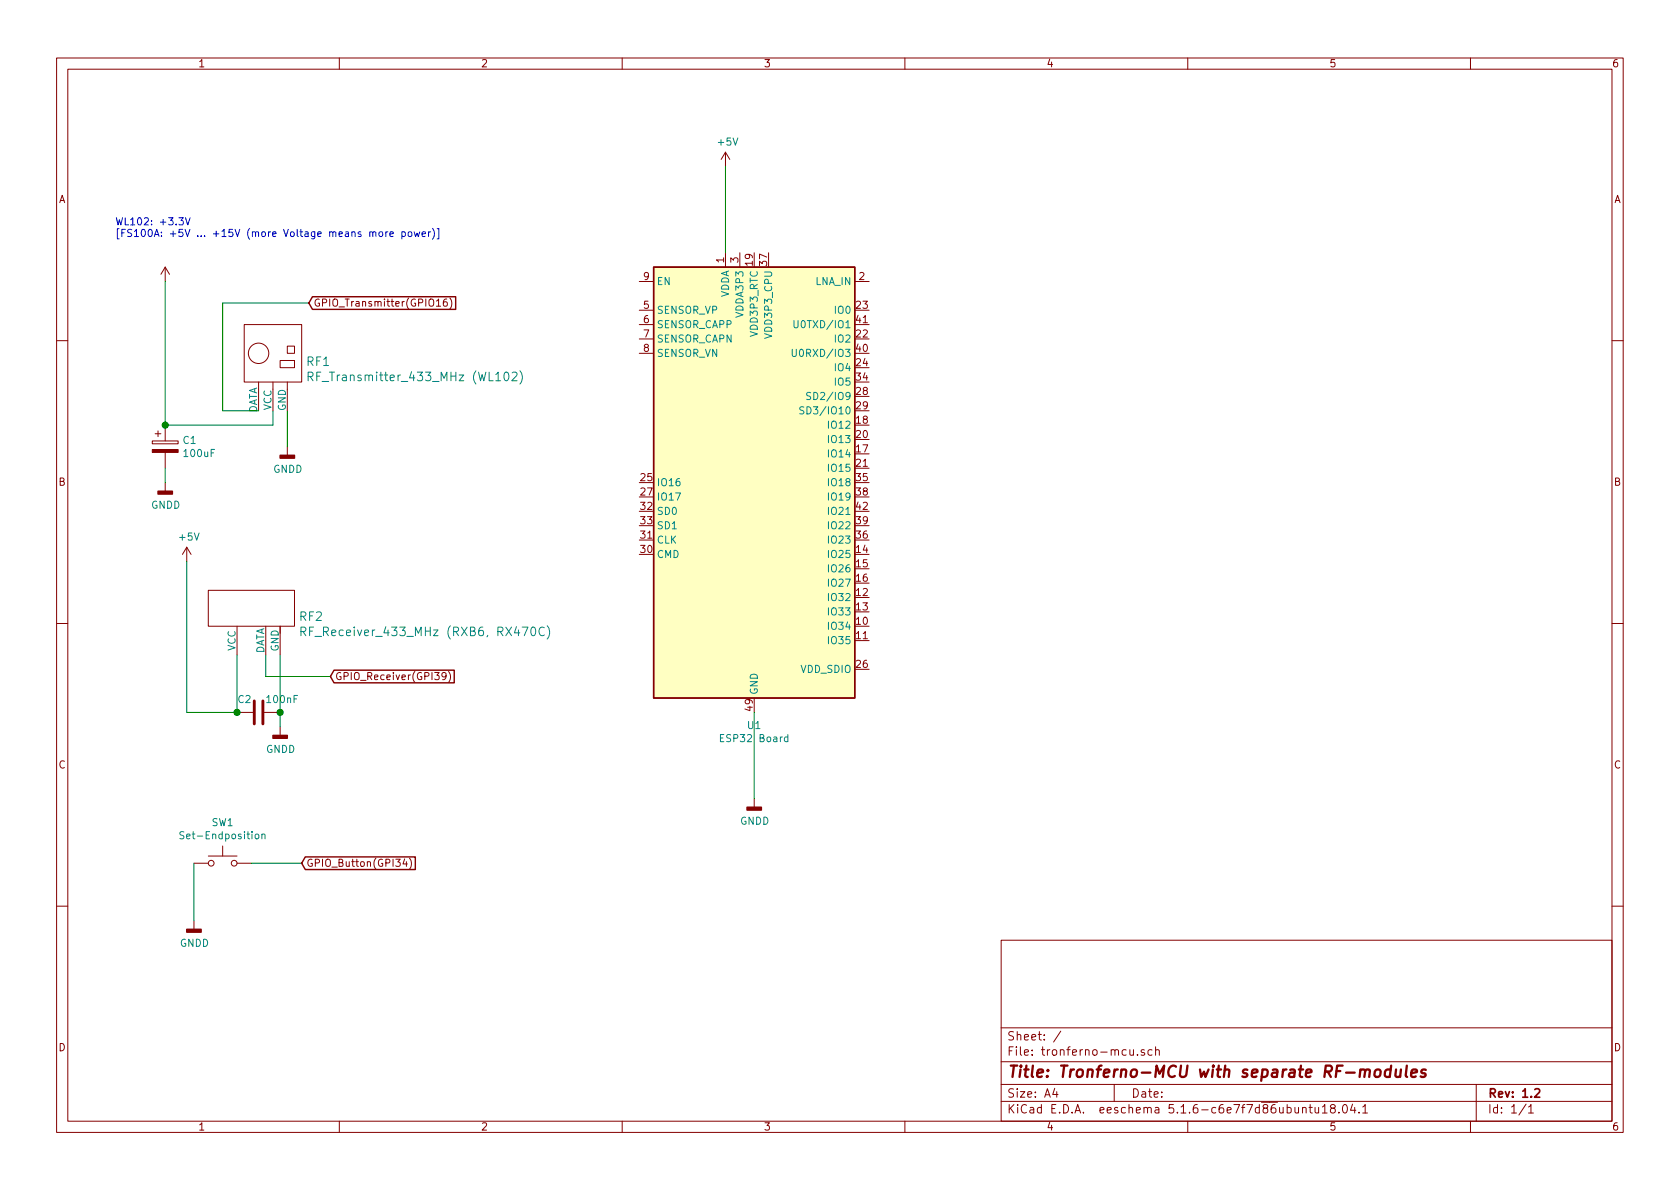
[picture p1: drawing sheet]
<svg xmlns="http://www.w3.org/2000/svg" width="297mm" height="210mm" viewBox="0 0 297 210" stroke-linecap="round" stroke-linejoin="round" font-family="sans-serif">
<g fill="none" stroke="#840000" stroke-width=".18">
<path d="M10 10.3h277v189.9h-277zM12 12.2h273v186.1h-273zM60 10.3v1.9M110 10.3v1.9M160 10.3v1.9M210 10.3v1.9M260 10.3v1.9M128.3 26.9l-.8 1.3M128.3 26.9v2.6M128.3 26.9l.7 1.3M29.2 47.2l-.8 1.3M29.2 47.2v2.6"/>
<path d="M29.2 47.2l.8 1.3M43.2 57.4h10.1v10.2h-10.1zM77.2 54.1h.7M79 52.9l-.4 .1a.87 .87 0 0 0 0 1.1l.4-.1v-.5l-.4-.1-.2 .2M79.5 52.7a1.47 1.47 0 0 1 0 1.9M113 49.8h2.6M113 54.9h2.6M113 57.4h2.6M113 59.9h2.6M128.3 44.7v2.5M130.8 44.7v2.5M151.1 49.8h2.6"/>
<path d="M10 60.2h2M26.9 78h4.6v.5h-4.6zM27.4 76.7h1M27.9 76.2v1M29.2 75.2v2.8M45.7 67.6v5M48.3 67.6v5M49.5 63.7h2.6v1.3h-2.6zM50.8 61.2h1.3v1.3h-1.3zM50.8 67.6v5M50.8 79v1.5M113 62.5h2.6"/>
<path d="M285 60.2h2M29.2 80v2.8M29.2 85.3v1.6M33 96.8l-.7 1.2M33 96.8v2.5M33 96.8l.8 1.2M10 110.3h2M36.8 104.4h15.3v6.3h-15.3zM41.9 110.7v5.1M47 110.7v5.1M49.5 110.7v5.1M78.9 119.5l-.3 .2h-.3l-.2-.2v-.3l.3-.3h.2l.3 .3a.88 .88 0 0 1-.3 .9l-.3 .1"/>
<path d="M79.3 118.7a1.47 1.47 0 0 1 0 2M285 110.3h2M41.9 126h2.8M46.7 126h2.8M49.5 128.5v1.5M34.3 152.6h2.5M36.8 151.4h5.1M39.4 149.6v1.8M41.9 152.6h2.5M71.6 151.9l-.4 .9h.8M71.9 152.4v.8M72.4 151.8a1.47 1.47 0 0 1 0 1.9"/>
<path d="M133.3 141.2v1.5M10 160.2h2M34.3 162.8v1.5M177 166.3h108v32h-108zM285 160.2h2M60 198.3v1.9M110 198.3v1.9M160 198.3v1.9M177 194.8h108M177 191.8h108M177 187.8h108M177 181.8h108"/>
<path d="M186.5 192.5l-.4 1h1M186.8 193v1M187.6 182.3l-1.3 2M197 191.8v3M199.8 185.6v.9l.4 .1 .2-.1M200.4 185.6v1M201.1 186.5v.1M202.3 185.7a.37 .37 0 0 0-.5 .1v.2l.5 .2 .1 .1-.2 .3-.4-.1M203.7 185.7l-.4-.1-.3 .3v.6l.3 .1 .4-.1M204.3 185.7h.1a.37 .37 0 0 1 .6 .1v.8M204.3 185.1v1.5M210 198.3v1.9"/>
<path d="M230.3 196l.2-.2 .4 .1v.9M231.4 195.8h.6M231.6 195.3v1.3l.4 .2M232.5 195.8v.8a.37 .37 0 0 0 .6 .1M233.1 195.8v1M233.8 195.8l.4-.5v1.5M233.8 196.8h.8M235.5 196l-.3-.3 .1-.2 .2-.2 .4 .1 .2 .2-.1 .2-.6 .2a.48 .48 0 0 0-.1 .7l.2 .1 .5-.1a.48 .48 0 0 0-.1-.7h-.1M236.7 196.7v.1M237.5 195.5l.2-.2a.81 .81 0 0 1 .6 .6 .81 .81 0 0 1-.3 .8l-.1 .1a.79 .79 0 0 1-.4-1.3zM239.1 195.2l-.3 1.1h.9M239.5 195.8v1"/>
<path d="M240.3 196.7v.1M240.9 195.8l.5-.5v1.5M240.9 196.8h.9M260 198.3v1.9M261 191.8v6.5M269.8 195.2l-1.2 2M270.3 195.8l.4-.5v1.5M270.3 196.8h.8"/>
<circle cx="45.7" cy="62.5" r="1.8"/>
<circle cx="37.3" cy="152.6" r=".51"/>
<circle cx="41.4" cy="152.6" r=".51"/>
</g>
<path d="M271.4 192.7l.2-.2h.4l.2 .5-.9 1h.9" fill="none" stroke="#840000" stroke-width=".3"/>
<path d="M243.3 189.2a.51 .51 0 0 1 .8 .3l-.1 .6a.54 .54 0 0 1-.5 .4 .54 .54 0 0 1-.5-.4l.1-.6zM245.9 189.2a.68 .68 0 0 0-1 .3v.8l.3 .1 .5-.1M246 188.4l-.3 2M246.8 189.1v1.2a.6 .6 0 0 0 .8 0M247.7 189.1l-.2 1.3M248.7 188.4l-.2 1.8 .3 .2M249.5 189.8l1-.2v-.4h-.8l-.2 1 .2 .2 .6-.1M252.1 189.2a.52 .52 0 0 0-.8 .3l.2 .3 .5 .1 .1 .3-.4 .2-.5-.1" fill="none" stroke="#840000" stroke-width=".41"/>
<g fill="#840000" stroke="#840000" stroke-width=".25">
<path d="M33 164.3h2.6v.5h-2.6z"/>
<path d="M132.1 142.7h2.5v.6h-2.5z"/>
<path d="M49.5 80.5h2.6v.5h-2.6z"/>
<path d="M27.9 86.9h2.6v.5h-2.6z"/>
<path d="M48.3 130h2.5v.6h-2.5z"/>
</g>
<path d="M115.6 47.2h35.5v76.2h-35.5z" fill="#ffffc2" stroke="#ffffc2" stroke-width=".18"/>
<path d="M55.2 52.5h25.4v2.2h-25.4l-.6-1.1zM115.6 47.2h35.5v76.2h-35.5zM59.1 118.5h21.2v2.2h-21.2l-.7-1.1zM54 151.5h19.4v2.3h-19.4l-.7-1.2z" fill="none" stroke="#840000" stroke-width=".25"/>
<g fill="none" stroke="#008484" stroke-width=".18">
<path d="M140.4 56.7v1l.2 .3h.3l.2-.3v-1M54.5 66.6l.7-.1 .1-.2v-.4l-.2-.1h-.6v1.5M54.8 66.6l.5 .7M90.6 65.9l.5-.1 .2 .1 .1 .3-.9 1.1h.9M91.9 65.6a1.78 1.78 0 0 1 0 2.3M140.1 61.8v1l.2 .2h.3l.2-.2v-1M142.1 72l-.4-.1-.2 .2v.3l.5 .3 .1 .3-.2 .2-.5-.1M143.3 69.5l-.5-.1-.1 .1v.4l.6 .3v.2l-.2 .3-.5-.1M53.2 111.7l.7-.1 .2-.2-.1-.4-.2-.1h-.6v1.5M53.6 111.7l.5 .7M96.2 111a.62 .62 0 0 0-.7 0 .62 .62 0 0 0-.2 .8 .56 .56 0 0 0 .3 .5 .56 .56 0 0 0 .6 0M96.7 110.7a1.78 1.78 0 0 1 0 2.3"/>
<path d="M139.3 130.4l-.4-.1-.2 .3 .1 .5h.5M139.3 129.9v1.3M32.5 147.1h-.5l-.1 .1v.3l.5 .3 .1 .3-.2 .2h-.5M45.2 147.5h.3l.3 .2-.2 .6h-.3l-.1-.1zM46.3 147.6l.2-.1h.3l.1 .8M46.3 147.5v.8"/>
</g>
<path d="M45 123.9v4.1M46.5 123.9v4.1" fill="none" stroke="#840000" stroke-width=".51"/>
<path d="M26.9 79.5h4.6v.5h-4.6z" fill="#840000" stroke="#840000" stroke-width=".18"/>
<path d="M128.3 29.5v15.2M29.2 49.8v25.4h19.1v-2.6M54.6 53.6h-15.2v19h6.3M50.8 72.6v6.4M29.2 82.8v2.5M33 99.3v26.7h8.9v-10.2M47 115.8v3.8h11.4M49.5 115.8v12.7M133.3 126v15.2M34.3 152.6v10.2M44.4 152.6h8.9" fill="none" stroke="#008400" stroke-width=".18"/>
<g fill="none" stroke="#0000c2" stroke-width=".18">
<path d="M31.6 38.5h.8l-.4 .5 .4 .1-.1 .6-.5 .1-.2-.2M32.8 38.5l.4 1.3 .4-1.3M67.1 41h.3l.2 .1v.7h-.3l-.3-.2zM68.2 41v.8M68.6 41l-.4 .2M68.9 41.4l.6-.1v-.3h-.4l-.2 .2 .1 .6h.5M71.1 41h.3l.3 .2-.1 .6h-.5M71.1 41v1.3M72.3 41h.3l.2 .2-.1 .6h-.3l-.2-.1zM73.2 41l.3 .8 .2-.6 .3 .6 .2-.8M74.6 41.4l.6-.1v-.3h-.4l-.2 .2 .1 .6h.5M75.8 41v.8"/>
<path d="M76.1 41l-.3 .2M76.5 40.4a1.47 1.47 0 0 1 0 1.9M77.3 40.4h.3v1.9h-.3"/>
</g>
<g fill="#008400" stroke="#008400" stroke-width=".25">
<circle cx="41.9" cy="126" r=".51"/>
<circle cx="29.2" cy="75.2" r=".51"/>
<circle cx="49.5" cy="126" r=".51"/>
</g>
<text font-size="2.8" fill="#840000" x="178" y="190.5">Title: Tronferno-MCU with separate RF-modules</text>
<g font-size="2.1" fill="#008484">
<text x="54.3" y="64.7">RF1</text>
<text x="56" y="67.4">RF_Transmitter_433_MHz (WL102)</text>
<text x="53" y="109.8">RF2</text>
<text x="55.2" y="112.5">RF_Receiver_433_MHz (RXB6, RX470C)</text>
</g>
<g font-size="2.1" fill="#840000">
<text x="178" y="184">Sheet: /</text>
<text x="178" y="186.7">File: tronferno-mcu.sch</text>
<text x="178" y="196.9">KiCad E.D.A. eeschema 5.1.6-c6e7f7d86ubuntu18.04.1</text>
<text x="178" y="194.1">Size: A4</text>
<text x="200" y="194.1">Date:</text>
<text x="263" y="194.1">Rev: 1.2</text>
<text x="263" y="196.9">Id: 1/1</text>
</g>
<g font-size="1.8" fill="#840000">
<text x="35" y="11.9">1</text>
<text x="85" y="11.9">2</text>
<text x="135" y="11.9">3</text>
<text x="185" y="11.9">4</text>
<text x="235" y="11.9">5</text>
<text x="285" y="11.9">6</text>
<text x="10.4" y="35.9">A</text>
<text x="285.4" y="35.9">A</text>
<text x="128" y="46.5" transform="rotate(-90 128 46.5)">1</text>
<text x="130.6" y="46.5" transform="rotate(-90 130.6 46.5)">3</text>
<text x="133.1" y="46.9" transform="rotate(-90 133.1 46.9)">19</text>
<text x="135.6" y="46.9" transform="rotate(-90 135.6 46.9)">37</text>
<text x="113.8" y="49.5">9</text>
<text x="151.9" y="49.5">2</text>
<text x="55.4" y="54.2">GPIO_Transmitter(GPIO16)</text>
<text x="113.8" y="54.6">5</text>
<text x="113.8" y="57.1">6</text>
<text x="113.8" y="59.7">7</text>
<text x="151.4" y="59.7">22</text>
<text x="151.4" y="54.6">23</text>
<text x="151.4" y="57.1">41</text>
<text x="113.8" y="62.2">8</text>
<text x="151.4" y="64.8">24</text>
<text x="151.4" y="62.2">40</text>
<text x="151.4" y="69.8">28</text>
<text x="151.4" y="67.3">34</text>
<text x="151.4" y="74.9">18</text>
<text x="151.4" y="77.5">20</text>
<text x="151.4" y="72.4">29</text>
<text x="151.4" y="80">17</text>
<text x="151.4" y="82.5">21</text>
<text x="10.4" y="85.9">B</text>
<text x="113.3" y="85.1">25</text>
<text x="113.3" y="87.6">27</text>
<text x="151.4" y="85.1">35</text>
<text x="151.4" y="87.6">38</text>
<text x="285.4" y="85.9">B</text>
<text x="113.3" y="95.2">31</text>
<text x="113.3" y="90.2">32</text>
<text x="113.3" y="92.7">33</text>
<text x="151.4" y="95.2">36</text>
<text x="151.4" y="92.7">39</text>
<text x="151.4" y="90.2">42</text>
<text x="113.3" y="97.8">30</text>
<text x="151.4" y="97.8">14</text>
<text x="151.4" y="100.3">15</text>
<text x="151.4" y="105.4">12</text>
<text x="151.4" y="107.9">13</text>
<text x="151.4" y="102.9">16</text>
<text x="151.4" y="110.5">10</text>
<text x="151.4" y="113">11</text>
<text x="151.4" y="118.1">26</text>
<text x="59.2" y="120.3">GPIO_Receiver(GPI39)</text>
<text x="133.1" y="125.7" transform="rotate(-90 133.1 125.7)">49</text>
<text x="10.4" y="135.9">C</text>
<text x="285.4" y="135.9">C</text>
<text x="54.1" y="153.3">GPIO_Button(GPI34)</text>
<text x="10.4" y="185.9">D</text>
<text x="285.4" y="185.9">D</text>
<text x="35" y="199.9">1</text>
<text x="85" y="199.9">2</text>
<text x="135" y="199.9">3</text>
<text x="185" y="199.9">4</text>
<text x="235" y="199.9">5</text>
<text x="285" y="199.9">6</text>
</g>
<g font-size="1.8" fill="#008484">
<text x="127.1" y="25.7">+5V</text>
<text x="116.1" y="50.4">EN</text>
<text x="128.9" y="52.8" transform="rotate(-90 128.9 52.8)">VDDA</text>
<text x="144.2" y="50.4">LNA_IN</text>
<text x="116.1" y="55.5">SENSOR_VP</text>
<text x="116.1" y="58">SENSOR_CAPP</text>
<text x="131.4" y="55.9" transform="rotate(-90 131.4 55.9)">VDDA3P3</text>
<text x="134" y="59.3" transform="rotate(-90 134 59.3)">VDD3P3_RTC</text>
<text x="136.5" y="59.4" transform="rotate(-90 136.5 59.4)">VDD3P3_CPU</text>
<text x="141.5" y="58">U0TXD/IO1</text>
<text x="147.8" y="55.5">IO0</text>
<text x="116.1" y="60.6">SENSOR_CAPN</text>
<text x="116.1" y="63.1">SENSOR_VN</text>
<text x="141.3" y="63.1">U0RXD/IO3</text>
<text x="147.8" y="60.6">IO2</text>
<text x="147.8" y="65.7">IO4</text>
<text x="143.8" y="70.7">SD2/IO9</text>
<text x="147.8" y="68.2">IO5</text>
<text x="45.5" y="73.2" transform="rotate(-90 45.5 73.2)">DATA</text>
<text x="48" y="72.6" transform="rotate(-90 48 72.6)">VCC</text>
<text x="50.5" y="72.7" transform="rotate(-90 50.5 72.7)">GND</text>
<text x="142.8" y="73.3">SD3/IO10</text>
<text x="146.8" y="75.8">IO12</text>
<text x="32.4" y="78.5">C1</text>
<text x="32.7" y="80.8">100uF</text>
<text x="48.3" y="83.6">GNDD</text>
<text x="146.8" y="80.9">IO14</text>
<text x="146.8" y="78.4">IO13</text>
<text x="146.8" y="83.4">IO15</text>
<text x="26.7" y="90">GNDD</text>
<text x="116.1" y="86">IO16</text>
<text x="116.1" y="88.5">IO17</text>
<text x="146.8" y="86">IO18</text>
<text x="146.8" y="88.5">IO19</text>
<text x="31.8" y="95.6">+5V</text>
<text x="116.1" y="91.1">SD0</text>
<text x="116.1" y="93.6">SD1</text>
<text x="146.8" y="93.6">IO22</text>
<text x="146.8" y="91.1">IO21</text>
<text x="116.1" y="98.7">CMD</text>
<text x="116.1" y="96.1">CLK</text>
<text x="146.8" y="98.7">IO25</text>
<text x="146.8" y="101.2">IO26</text>
<text x="146.8" y="96.1">IO23</text>
<text x="146.8" y="106.3">IO32</text>
<text x="146.8" y="103.8">IO27</text>
<text x="146.8" y="111.4">IO34</text>
<text x="146.8" y="113.9">IO35</text>
<text x="146.8" y="108.8">IO33</text>
<text x="41.7" y="115.1" transform="rotate(-90 41.7 115.1)">VCC</text>
<text x="46.7" y="115.7" transform="rotate(-90 46.7 115.7)">DATA</text>
<text x="49.3" y="115.2" transform="rotate(-90 49.3 115.2)">GND</text>
<text x="141.6" y="119">VDD_SDIO</text>
<text x="42.1" y="124.3">C2</text>
<text x="47.3" y="124.3">100nF</text>
<text x="134" y="122.9" transform="rotate(-90 134 122.9)">GND</text>
<text x="127.8" y="131.2">ESP32 Board</text>
<text x="132.2" y="128.9">U1</text>
<text x="47" y="133.1">GNDD</text>
<text x="32.6" y="148.4">Set-Endposition</text>
<text x="37.5" y="146.1">SW1</text>
<text x="130.9" y="145.8">GNDD</text>
<text x="31.8" y="167.4">GNDD</text>
</g>
<g font-size="1.8" fill="#0000c2">
<text x="20.3" y="39.8">WL102: +3.3V</text>
<text x="20.3" y="41.9">[FS100A: +5V ... +15V (more Voltage means more power)]</text>
</g>
</svg>
